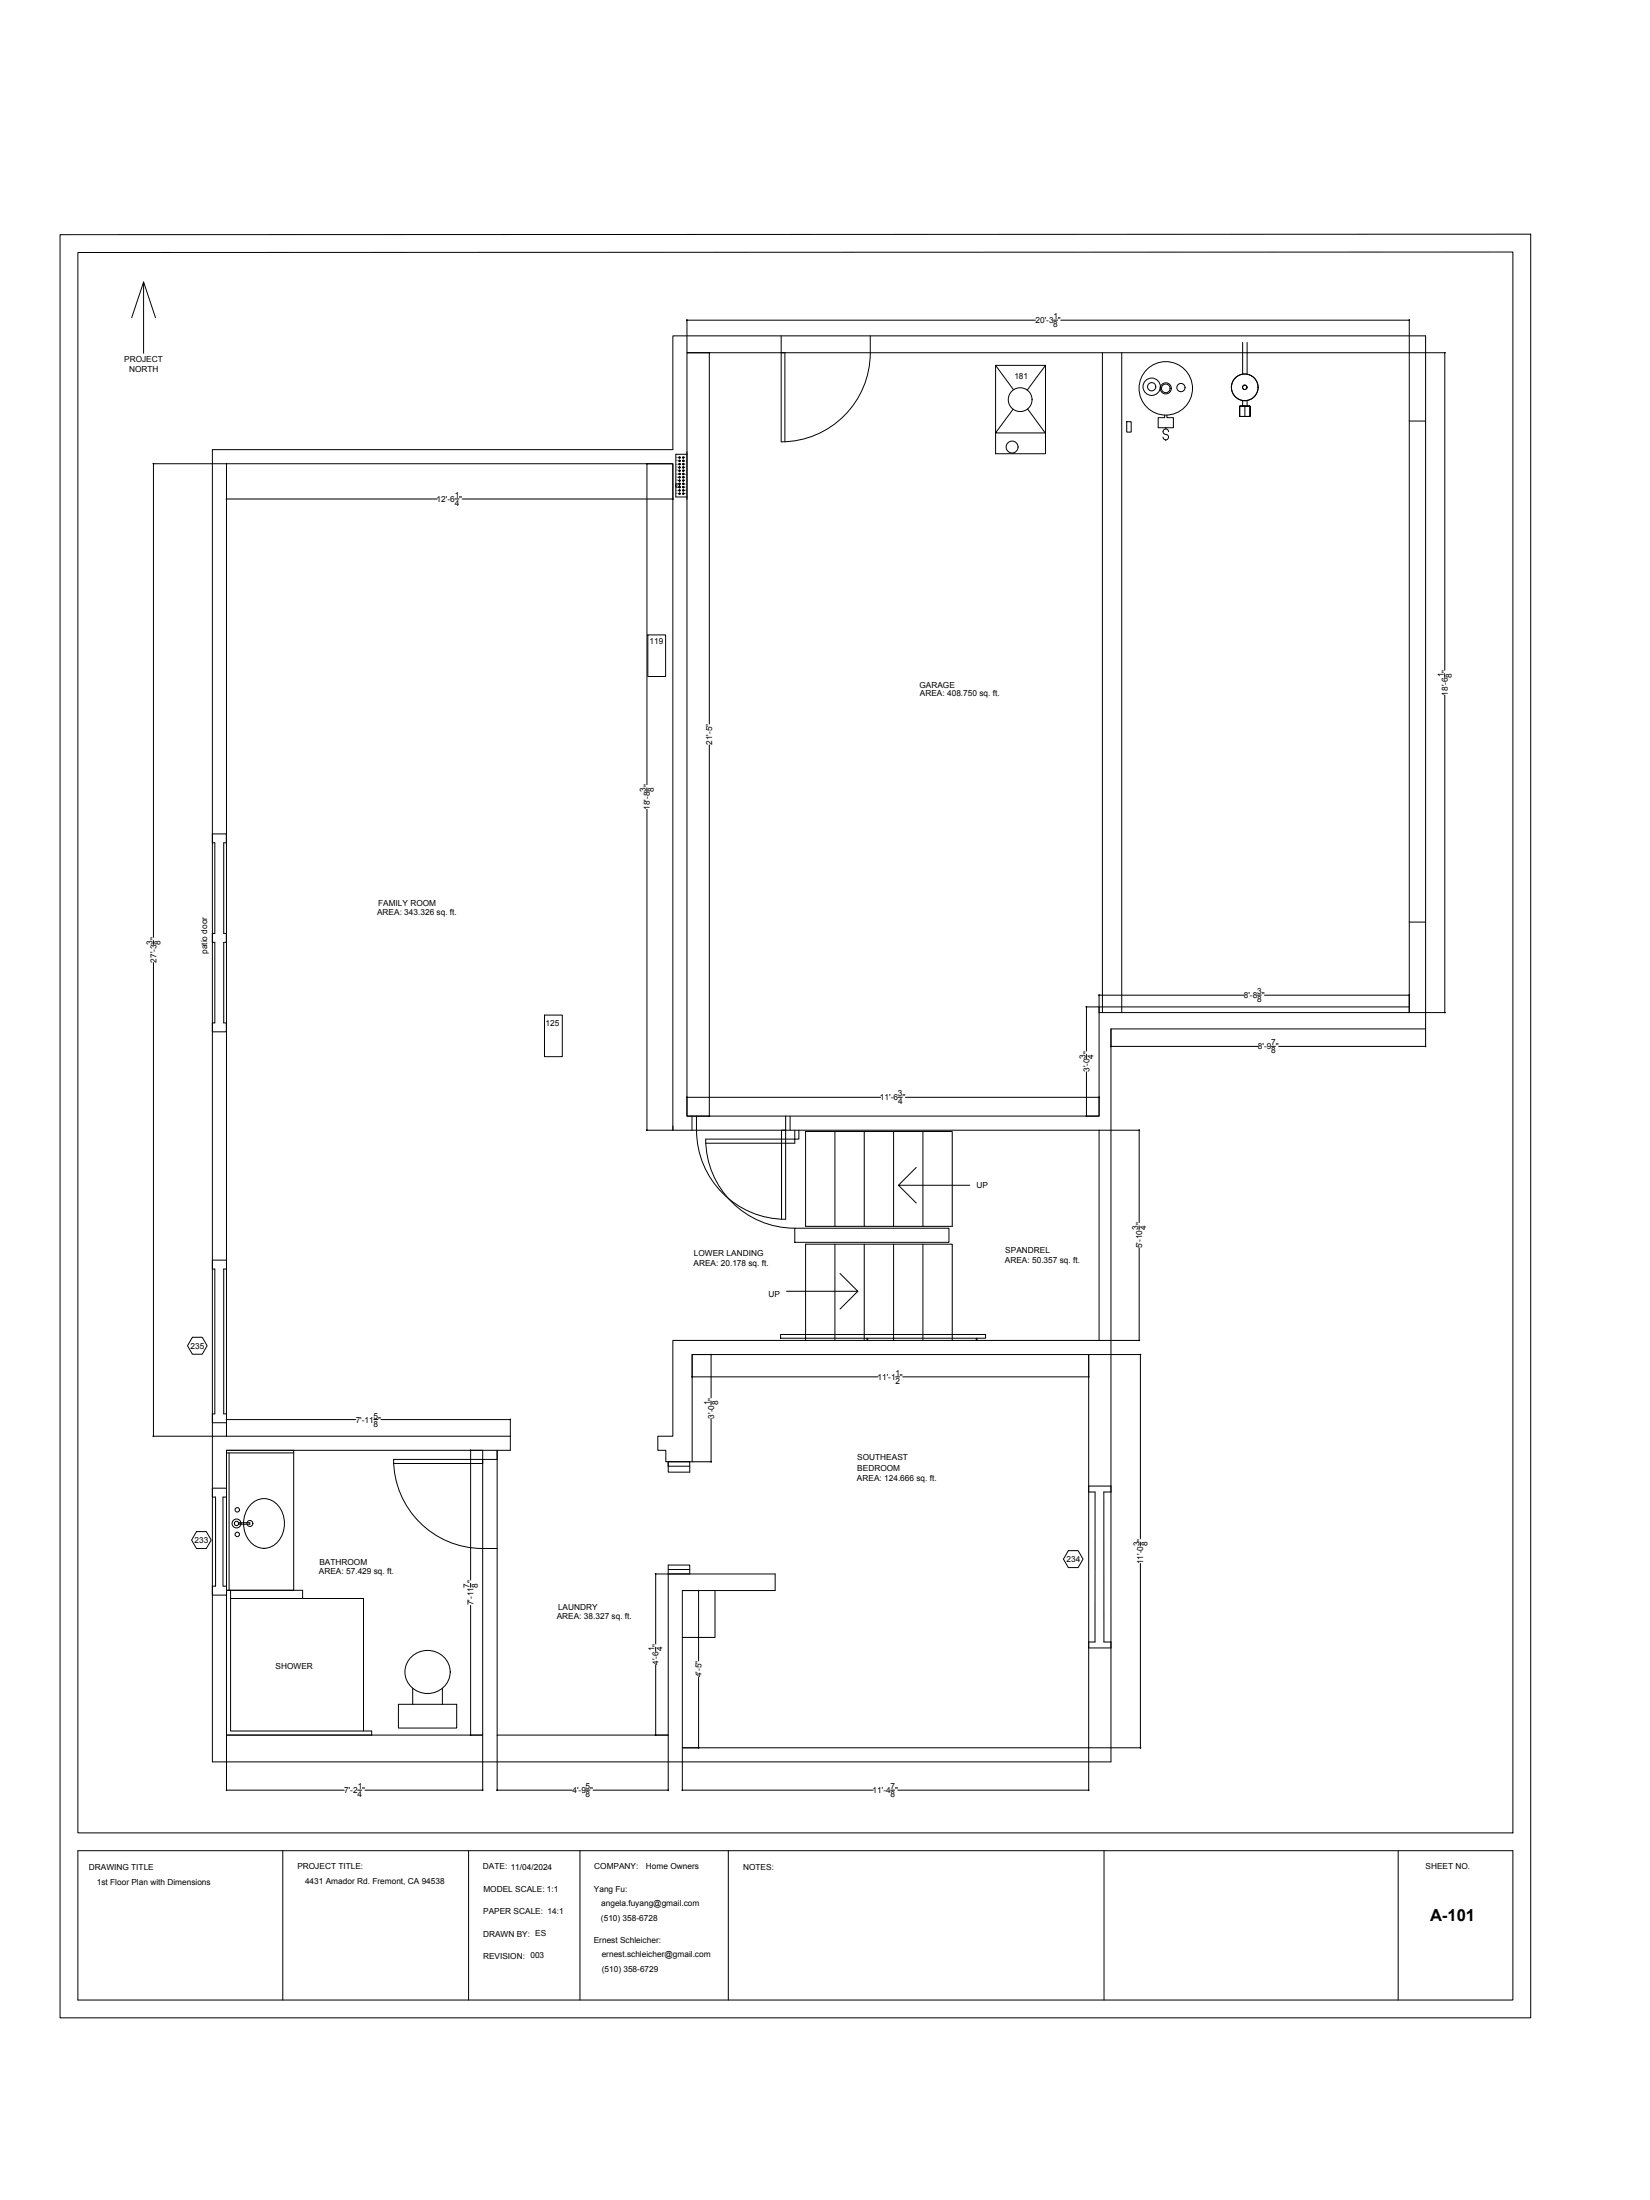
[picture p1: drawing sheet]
<svg xmlns="http://www.w3.org/2000/svg" width="914mm" height="1219mm" viewBox="0 0 914 1219" stroke-linecap="round" stroke-linejoin="round" font-family="sans-serif">
<!-- layer: A101-Floorplan-1st-floor -->
<g fill="none" stroke="#000" stroke-width=".55">
<path d="M433 186v59a49 49 0 0 0 49-50v-9M433 195h2v50M611 195v366M622 195v366M689 190v17M691 190v17M552 202v49h27v-49M552 202h27l-10 14M552 202l10 14M561 227l-9 13h27M569 227l10 13M624 234h3v5h-3z"/>
<path d="M645 230v1h-3v6h8v-6h-3v-1M646 237v1M648 239a1.6 1.6 0 0 0-2-1 1.6 1.6 0 0 0-1 2 1.6 1.6 0 0 0 2 1 1.5 1.5 0 0 1 0 2 1.5 1.5 0 0 1-2-1M687 225h6v6h-6h6v-6h-6v6zM689 222v3M690 225v6M691 222v3M781 233h9M118 249h255v-63h417v384h-174v406h-498zM376 254h1M376 255h1M376 257h1"/>
<path d="M376 259h1M377 253v1M377 255v1M377 257v1M377 259h.1M378 254h1M378 255h1M378 257h1M378 259h1M379 253v1M379 255v1M379 257v1"/>
<path d="M379 259h.1M381 252h-6v23h6M381 250v27M646 244h.1M375 268h2v2h-2zM376 261h1M376 263h1M376 264h1M376 266h1M376 268h1M376 270h1M376 272h1"/>
<path d="M376 274h1M377 260v1M377 262v1M377 264v1M377 266v1M377 268v1M377 270h.1M377 271v1M377 273v1M378 261h1M378 263h1M378 264h1"/>
<path d="M378 266h1M378 268h1M378 270h1M378 272h1M378 274h1M379 260v1M379 262v1M379 264v1M379 266v1M379 268v1M379 270h.1M379 271v1"/>
<path d="M379 273v1M359 352h10v23h-10zM118 467h1v50h-1M118 462h8M125 462v5M126 467h-2v50h2M125 517v5M781 511h9M118 522h1v45h-1M126 522h-2v45h2M781 558h-172v61h-228v-424h400v366h-172M118 572h8"/>
<path d="M125 567v5M302 563h10v23h-10zM383 619v7M386 619a52 52 0 0 0 14 42 49 49 0 0 0 35 15v-57M438 619v7M373 626v-369h-247v539h157v8h-157v158h141v-158M373 626h236v117h-236v53h-8v8h4v6h15v-59h219v218h-225v-88h52v-9h-60M373 624v2M391 634h49v-3h-49a49 49 0 0 0 49 50M435 626h-2v50M440 626v5h3v-5M446 627h82v53h-82z"/>
<path d="M463 627v53M479 627v53M495 627v53M511 627v53M508 647l-10 10M537 657h-39l10 10M118 698h8v5h-2v81h2v4h-8M440 681h86v7h-86zM463 690v53M479 690v53M495 690v53M511 690v53"/>
<path d="M118 703h1v81h-1M466 706l9 10h-39M475 716l-9 9M433 740h113v2h-113zM107 741h5l3 5-3 4h-5l-3-4zM446 743v-53h82v53M480 742v1M481 742v1M541 742v1M127 805v76M163 805h-37v-1h37v77h-36M267 809v2h-49"/>
<path d="M276 809h-58a49 49 0 0 0 49 49h9M276 804v158h94v-95h12v5M370 810h12v6h-12zM370 810v3h12M118 825h8M118 830h1v49h-1M126 830h-2v49h2v5h-8M139 834a11 11 0 0 1 11-3 11 11 0 0 1 7 9 14 14 0 0 1-11 18 14 14 0 0 1-10-19zM603 827h4v83h-4M603 824h13M616 827h-4v83h4M109 849h5l3 4-3 5h-5l-3-5z"/>
<path d="M132 844h6v1h-6M592 859h5l3 5-3 5h-5l-3-5zM370 870h12M126 881h2v78h78v3h-80zM126 881h1M128 886h73v73M128 881h40v5M396 881v26h-18M228 918a12 12 0 0 1 19 1 12 12 0 0 1-5 18 12 12 0 0 1-15-3 12 12 0 0 1 1-16zM603 913h13M229 936v8M245 936v8"/>
<path d="M221 944h32v14h-32z"/>
<circle cx="638" cy="214" r="5"/>
<circle cx="638" cy="214" r="2.3"/>
<circle cx="646" cy="215" r="15"/>
<circle cx="646" cy="215" r="3"/>
<circle cx="646" cy="215" r="2.4"/>
<circle cx="654" cy="215" r="2.3"/>
<circle cx="690" cy="215" r="7"/>
<circle cx="690" cy="215" r="1.2"/>
<circle cx="565" cy="221" r="7"/>
<circle cx="377" cy="259" r=".4"/>
<circle cx="377" cy="254" r=".4"/>
<circle cx="377" cy="255" r=".4"/>
<circle cx="377" cy="257" r=".4"/>
<circle cx="379" cy="255" r=".4"/>
<circle cx="379" cy="254" r=".4"/>
<circle cx="379" cy="259" r=".4"/>
<circle cx="379" cy="257" r=".4"/>
<circle cx="561" cy="248" r="3"/>
<circle cx="377" cy="263" r=".4"/>
<circle cx="377" cy="274" r=".4"/>
<circle cx="377" cy="270" r=".4"/>
<circle cx="377" cy="272" r=".4"/>
<circle cx="377" cy="261" r=".4"/>
<circle cx="377" cy="266" r=".4"/>
<circle cx="377" cy="268" r=".4"/>
<circle cx="377" cy="264" r=".4"/>
<circle cx="379" cy="266" r=".4"/>
<circle cx="379" cy="261" r=".4"/>
<circle cx="379" cy="263" r=".4"/>
<circle cx="379" cy="272" r=".4"/>
<circle cx="379" cy="264" r=".4"/>
<circle cx="379" cy="270" r=".4"/>
<circle cx="379" cy="274" r=".4"/>
<circle cx="379" cy="268" r=".4"/>
<circle cx="131" cy="837" r="1.2"/>
<circle cx="131" cy="844" r="2.5"/>
<circle cx="131" cy="844" r="1.2"/>
<circle cx="131" cy="850" r="1.2"/>
<circle cx="138" cy="844" r="1.6"/>
</g>
<!-- layer: A101-Dimensions -->
<g fill="none" stroke="#000" stroke-width=".55">
<path d="M381 177v18h12M381 177h193M584 177h2M588 177h193M781 177v18h20M393 195v206M801 195v176M85 257h40M85 257v262M126 257v20M358 257h15M359 257v178"/>
<path d="M373 257v20M126 277h116M252 277h2M256 277h117M801 373v2M801 385v176M393 413v206M358 437v2M359 449v177M85 521v2M85 533v263M602 558h7"/>
<path d="M602 558v24M609 551v10M609 552h80M697 551h2M701 552h80M781 551v10M781 561h20M602 584v3M602 594v25M381 608v10M381 608h107M381 619h12"/>
<path d="M498 608h2M502 608h107M602 619h7M609 608v10M358 626h15M609 626h23M631 626v52M631 679v3M631 692v51M384 751v12M384 751h10M394 751v24"/>
<path d="M603 751v12M603 751h29M609 743h23M632 751v102M384 763h103M394 776v3M496 763h3M500 763h103M85 796h40M126 786v10M126 787h71M207 787h2"/>
<path d="M211 787h72M283 786v10M394 786v24M261 804h6M261 804v72M384 810h10M632 855v2M261 877v3M363 872h7M363 872v39M632 866v103M261 890v72"/>
<path d="M378 881h9M387 881v39M363 913v2M363 923v39M387 930v39M126 962v30M261 962h6v30M276 962v30M363 962h7M370 962v30M387 969h-9v23M632 969h-29v23"/>
<path d="M126 992h65M198 992h2M202 992h65M276 992h41M325 992h2M329 992h41M378 992h106M494 992h2M498 992h105"/>
</g>
<!-- layer: A101-Text -->
<path d="M616 570v10M616 580h81M705 580h2M709 580h81M790 570v10" fill="none" stroke="#000" stroke-width=".55"/>
<!-- layer: 00-page-edge -->
<path d="M33 130h815v988h-815zM43 140h795v876h-795zM80 156v40M73 176l7-20 6 20" fill="none" stroke="#000" stroke-width=".55"/>
<!-- layer: Title Block -->
<path d="M43 1026h795v82h-795zM157 1026v82M260 1026v82M321 1026v82M404 1026v82M612 1026v82M775 1026v82" fill="none" stroke="#000" stroke-width=".55"/>
<!-- layer: 0 -->
<path d="M43 1039h.1M43 1036h.1" fill="none" stroke="#4c4c4c" stroke-width=".55"/>
<text font-size="9.2" x="792" y="1065">A-101</text>
<g font-size="4.6">
<text x="574" y="179">20'-3 &quot;</text>
<text x="584" y="177">1</text>
<text x="584" y="181">8</text>
<text x="69" y="201">PROJECT</text>
<text x="72" y="206">NORTH</text>
<text x="562" y="210">181</text>
<text x="252" y="276">1</text>
<text x="242" y="278">12'-6 &quot;</text>
<text x="252" y="280">4</text>
<text x="360" y="357">119</text>
<text x="800" y="375" transform="rotate(-90 800 375)">1</text>
<text x="805" y="376" transform="rotate(-90 805 376)">8</text>
<text x="510" y="381">GARAGE</text>
<text x="510" y="386">AREA: 408.750 sq. ft.</text>
<text x="802" y="386" transform="rotate(-90 802 386)">18'-6 &quot;</text>
<text x="395" y="413" transform="rotate(-90 395 413)">21'-5&quot;</text>
<text x="358" y="439" transform="rotate(-90 358 439)">3</text>
<text x="362" y="439" transform="rotate(-90 362 439)">8</text>
<text x="360" y="449" transform="rotate(-90 360 449)">18'-8 &quot;</text>
<text x="210" y="502">FAMILY ROOM</text>
<text x="209" y="507">AREA: 343.326 sq. ft.</text>
<text x="84" y="524" transform="rotate(-90 84 524)">3</text>
<text x="89" y="524" transform="rotate(-90 89 524)">8</text>
<text x="87" y="533" transform="rotate(-90 87 533)">27'-3 &quot;</text>
<text x="115" y="529" transform="rotate(-90 115 529)">patio door</text>
<text x="697" y="551">3</text>
<text x="689" y="553">8'-8 &quot;</text>
<text x="697" y="555">8</text>
<text x="302" y="568">125</text>
<text x="697" y="582">8'-9 &quot;</text>
<text x="704" y="579">7</text>
<text x="602" y="587" transform="rotate(-90 602 587)">3</text>
<text x="606" y="587" transform="rotate(-90 606 587)">4</text>
<text x="704" y="584">8</text>
<text x="604" y="594" transform="rotate(-90 604 594)">3'-0 &quot;</text>
<text x="488" y="610">11'-6 &quot;</text>
<text x="498" y="608">3</text>
<text x="498" y="612">4</text>
<text x="541" y="659">UP</text>
<text x="631" y="682" transform="rotate(-90 631 682)">3</text>
<text x="635" y="682" transform="rotate(-90 635 682)">4</text>
<text x="385" y="696">LOWER LANDING</text>
<text x="557" y="694">SPANDREL</text>
<text x="633" y="692" transform="rotate(-90 633 692)">5'-10 &quot;</text>
<text x="384" y="702">AREA: 20.178 sq. ft.</text>
<text x="557" y="700">AREA: 50.357 sq. ft.</text>
<text x="426" y="719">UP</text>
<text x="106" y="748">235</text>
<text x="486" y="765">11'-1 &quot;</text>
<text x="496" y="767">2</text>
<text x="496" y="762">1</text>
<text x="393" y="779" transform="rotate(-90 393 779)">1</text>
<text x="398" y="779" transform="rotate(-90 398 779)">8</text>
<text x="197" y="788">7'-11 &quot;</text>
<text x="207" y="786">5</text>
<text x="207" y="791">8</text>
<text x="396" y="786" transform="rotate(-90 396 786)">3'-0 &quot;</text>
<text x="475" y="809">SOUTHEAST</text>
<text x="475" y="815">BEDROOM</text>
<text x="475" y="821">AREA: 124.666 sq. ft.</text>
<text x="108" y="855">233</text>
<text x="631" y="857" transform="rotate(-90 631 857)">3</text>
<text x="636" y="857" transform="rotate(-90 636 857)">8</text>
<text x="177" y="867">BATHROOM</text>
<text x="591" y="866">234</text>
<text x="634" y="867" transform="rotate(-90 634 867)">11'-0 &quot;</text>
<text x="177" y="872">AREA: 57.429 sq. ft.</text>
<text x="260" y="880" transform="rotate(-90 260 880)">7</text>
<text x="265" y="880" transform="rotate(-90 265 880)">8</text>
<text x="262" y="890" transform="rotate(-90 262 890)">7'-11 &quot;</text>
<text x="309" y="892">LAUNDRY</text>
<text x="309" y="897">AREA: 38.327 sq. ft.</text>
<text x="363" y="915" transform="rotate(-90 363 915)">1</text>
<text x="367" y="915" transform="rotate(-90 367 915)">4</text>
<text x="365" y="923" transform="rotate(-90 365 923)">4'-6 &quot;</text>
<text x="153" y="925">SHOWER</text>
<text x="389" y="930" transform="rotate(-90 389 930)">4'-5&quot;</text>
<text x="191" y="994">7'-2 &quot;</text>
<text x="198" y="996">4</text>
<text x="198" y="992">1</text>
<text x="317" y="994">4'-9 &quot;</text>
<text x="325" y="991">5</text>
<text x="325" y="996">8</text>
<text x="484" y="994">11'-4 &quot;</text>
<text x="493" y="992">7</text>
<text x="493" y="996">8</text>
<text x="49" y="1036">DRAWING TITLE</text>
<text x="165" y="1036">PROJECT TITLE:</text>
<text x="268" y="1036">DATE: 11/04/2024</text>
<text x="329" y="1036">COMPANY:</text>
<text x="358" y="1036">Home Owners</text>
<text x="412" y="1036">NOTES:</text>
<text x="790" y="1036">SHEET NO.</text>
<text x="54" y="1044">1st Floor Plan with Dimensions</text>
<text x="169" y="1044">4431 Amador Rd. Fremont, CA 94538</text>
<text x="268" y="1048">MODEL SCALE: 1:1</text>
<text x="329" y="1048">Yang Fu:</text>
<text x="268" y="1061">PAPER SCALE: 14:1</text>
<text x="333" y="1056">angela.fuyang@gmail.com</text>
<text x="333" y="1064">(510) 358-6728</text>
<text x="268" y="1073">DRAWN BY: ES</text>
<text x="329" y="1077">Ernest Schleicher:</text>
<text x="268" y="1085">REVISION: 003</text>
<text x="333" y="1084">ernest.schleicher@gmail.com</text>
<text x="333" y="1093">(510) 358-6729</text>
</g>
<g font-size="1.1">
<text x="375" y="254">nc</text>
<text x="375" y="256">nc</text>
<text x="375" y="258">nc</text>
<text x="379" y="254">1</text>
<text x="379" y="258">3</text>
<text x="379" y="256">2</text>
<text x="375" y="263">13</text>
<text x="375" y="261">12</text>
<text x="375" y="259">11</text>
<text x="379" y="261">5</text>
<text x="379" y="259">4</text>
<text x="379" y="263">nc</text>
<text x="375" y="265">14</text>
<text x="375" y="267">15</text>
<text x="375" y="270">16</text>
<text x="379" y="265">6</text>
<text x="379" y="267">7</text>
<text x="379" y="269">8</text>
<text x="375" y="274">nc</text>
<text x="375" y="272">nc</text>
<text x="379" y="272">10</text>
<text x="379" y="274">nc</text>
<text x="379" y="270">9</text>
</g>
</svg>
